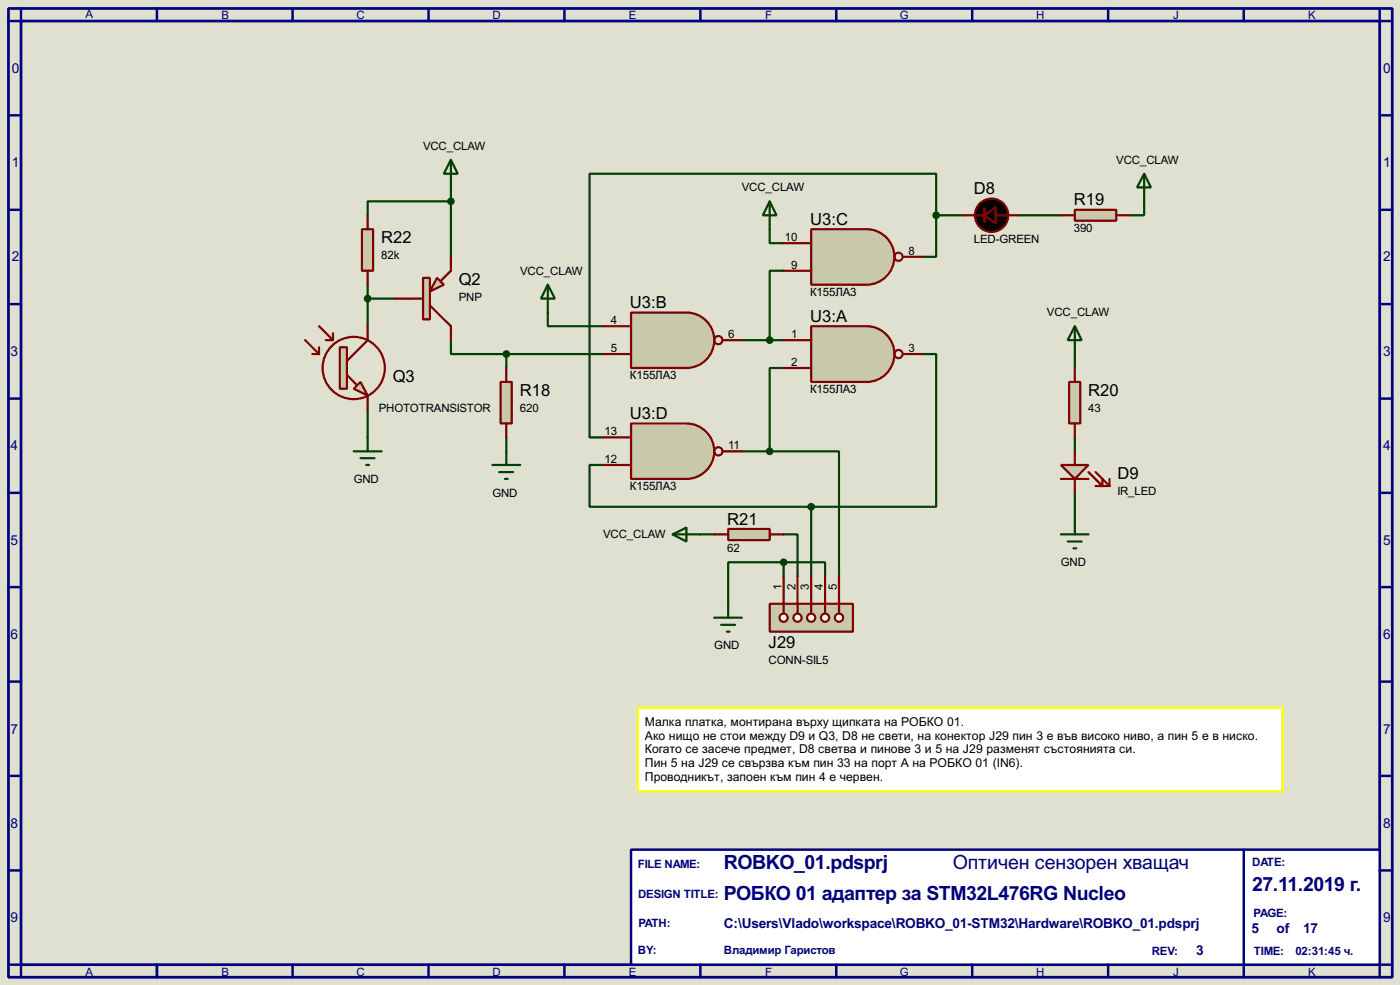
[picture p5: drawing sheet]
<svg xmlns="http://www.w3.org/2000/svg" width="256mm" height="180mm" viewBox="0 0 256 180" stroke-linecap="round" stroke-linejoin="round" font-family="sans-serif">
<path d="M0 0h256.5v180.3h-256.5z" fill="#e0e0d0"/>
<path d="M1.6 1.6h253.5v177.3h-253.5zM3.9 3.9h248.9v172.7h-248.9z" fill="none" stroke="#000080" stroke-width=".5"/>
<path d="M3.9 1.6v2.3h-2.3M28.8 1.6v2.3" fill="none" stroke="#000080" stroke-width=".45"/>
<path d="M115.6 155.5h137.2v21.1h-137.2z" fill="#fff" stroke="#000080" stroke-width=".45"/>
<g fill="none" stroke="#000080" stroke-width=".45">
<path d="M53.6 1.6v2.3M78.5 1.6v2.3M103.4 1.6v2.3M128.3 1.6v2.3M153.2 1.6v2.3M178.1 1.6v2.3M203 1.6v2.3M227.9 1.6v2.3M252.8 1.6v2.3h2.3M1.6 21.1h2.3M1.6 38.4h2.3M252.8 21.1h2.3"/>
<path d="M252.8 38.4h2.3M1.6 55.7h2.3M252.8 55.7h2.3M1.6 73h2.3M252.8 73h2.3M1.6 90.2h2.3M252.8 90.2h2.3M1.6 107.5h2.3M252.8 107.5h2.3M1.6 124.8h2.3M252.8 124.8h2.3M1.6 142h2.3"/>
<path d="M1.6 159.3h2.3M227.9 155.5v23.4M252.8 142h2.3M252.8 159.3h2.3M1.6 176.6h2.3v2.3M28.8 176.6v2.3M53.6 176.6v2.3M78.5 176.6v2.3M103.4 176.6v2.3M128.3 176.6v2.3M153.2 176.6v2.3M178.1 176.6v2.3"/>
<path d="M203 176.6v2.3M255.1 176.6h-2.3v2.3"/>
</g>
<g fill="none" stroke="#004000" stroke-width=".4">
<path d="M82.6 36.9h-15.2v2.5M82.6 34.3v12.7M171.5 39.4v-7.6h-63.5v48.3h2.5M171.5 39.4v7.6h-2.5M171.5 39.4h5.1M186.7 39.4h7.7M209.6 36.9v2.5h-2.5M67.4 52.1v7.6M67.4 54.7h5M100.4 57.2v2.5h10.1M141 42v2.5h2.6M143.6 49.6h-2.6v12.7"/>
<path d="M67.4 75v5.1M82.6 62.3v2.5h10.2M92.8 64.8v2.6M92.8 64.8h17.7M135.9 62.3h7.7M143.6 67.4h-2.6v15.2M169 64.8h2.5v28h-22.9M196.9 64.8v2.6M92.8 80.1v2.5M110.5 85.1h-2.5v7.7h40.6M128.3 97.8h2.6M135.9 82.6h5.1"/>
<path d="M141 82.6h12.7v22.9M143.6 97.8h2.5v7.7M148.6 92.8v12.7M196.9 80.1v2.5M196.9 90.2v5.1M143.6 102.9h-10.2v7.6M143.6 102.9h7.6v2.6M143.6 102.9v2.6"/>
</g>
<path d="M148.6 59.7h10.2a5.1 5.1 0 0 1 5.1 5.1 5.1 5.1 0 0 1-5.1 5.1h-10.2z" fill-rule="evenodd" fill="#c8c8aa" stroke="#800000" stroke-width=".4"/>
<g fill="none" stroke="#800000" stroke-width=".4">
<path d="M143.6 62.3h5M143.6 67.4h5M165.4 64.8h3.6"/>
<circle cx="164.6" cy="64.8" r=".75"/>
</g>
<path d="M115.6 57.2h10.2a5.1 5.1 0 0 1 5.1 5.1 5.1 5.1 0 0 1-5.1 5.1h-10.2z" fill-rule="evenodd" fill="#c8c8aa" stroke="#800000" stroke-width=".4"/>
<g fill="none" stroke="#800000" stroke-width=".4">
<path d="M110.5 59.7h5.1M110.5 64.8h5.1M132.4 62.3h3.5"/>
<circle cx="131.6" cy="62.3" r=".75"/>
</g>
<path d="M148.6 42h10.2a5.1 5.1 0 0 1 5.1 5 5.1 5.1 0 0 1-5.1 5.1h-10.2z" fill-rule="evenodd" fill="#c8c8aa" stroke="#800000" stroke-width=".4"/>
<g fill="none" stroke="#800000" stroke-width=".4">
<path d="M143.6 44.5h5M143.6 49.6h5M165.4 47h3.6"/>
<circle cx="164.6" cy="47" r=".75"/>
</g>
<circle cx="141" cy="62.3" r=".5" fill="#004000" stroke="#004000" stroke-width=".4"/>
<path d="M141 36.9l1.3 2.5h-2.5zM141 36.9v5.1" fill="none" stroke="#004000" stroke-width=".4"/>
<path d="M115.6 77.5h10.2a5.1 5.1 0 0 1 5.1 5.1 5.1 5.1 0 0 1-5.1 5.1h-10.2z" fill-rule="evenodd" fill="#c8c8aa" stroke="#800000" stroke-width=".4"/>
<g fill="none" stroke="#800000" stroke-width=".4">
<path d="M110.5 80.1h5.1M110.5 85.1h5.1M132.4 82.6h3.5"/>
<circle cx="131.6" cy="82.6" r=".75"/>
</g>
<g fill="#004000" stroke="#004000" stroke-width=".4">
<circle cx="141" cy="82.6" r=".5"/>
<circle cx="148.6" cy="92.8" r=".5"/>
</g>
<path d="M100.4 52.1l1.3 2.6h-2.6zM100.4 52.1v5.1" fill="none" stroke="#004000" stroke-width=".4"/>
<path d="M91.7 69.9h2.1v7.6h-2.1z" fill="#c8c8aa" stroke="#800000" stroke-width=".4"/>
<path d="M176.6 39.4h3.8M180.4 38.2v2.5M182.4 39.4h4.3M92.8 67.4v2.5M92.8 77.5v2.6" fill="none" stroke="#800000" stroke-width=".4"/>
<path d="M90.2 85.1h5.1M91.5 86.4h2.5M92.5 87.7h.5M92.8 82.6v2.5" fill="none" stroke="#004000" stroke-width=".4"/>
<g fill="#004000" stroke="#004000" stroke-width=".4">
<circle cx="92.7" cy="64.8" r=".5"/>
<circle cx="171.5" cy="39.4" r=".5"/>
</g>
<g fill="#000" stroke="#800000" stroke-width=".4">
<path d="M180.4 39.4l2-1.5v3z"/>
<circle cx="181.6" cy="39.4" r="3.1"/>
</g>
<path d="M196.9 38.4h7.6v2h-7.6z" fill="#c8c8aa" stroke="#800000" stroke-width=".4"/>
<path d="M194.4 39.4h2.5M204.5 39.4h2.6" fill="none" stroke="#800000" stroke-width=".4"/>
<path d="M209.6 31.8l1.3 2.5h-2.6zM209.6 31.8v5.1" fill="none" stroke="#004000" stroke-width=".4"/>
<path d="M194.4 85.1h5l-2.5 2.6z" fill="#c8c8aa" stroke="#800000" stroke-width=".4"/>
<path d="M194.4 87.7h5M196.9 82.6v2.5M196.9 87.7v2.5M199.4 86.4l2.6 2.6v-1.3M200.7 86.4l2.6 2.6M200.7 89h2.6M203.3 87.7v1.3" fill="none" stroke="#800000" stroke-width=".4"/>
<path d="M195.9 69.9h2v7.6h-2z" fill="#c8c8aa" stroke="#800000" stroke-width=".4"/>
<path d="M196.9 67.4v2.5M196.9 77.5v2.6" fill="none" stroke="#800000" stroke-width=".4"/>
<path d="M196.9 59.7l1.3 2.6h-2.6zM196.9 59.7v5.1M194.4 97.8h5M195.6 99.1h2.6M196.9 95.3v2.5M130.9 113.1h5M132.1 114.4h2.6M133.2 115.6h.5M133.4 110.5v2.6M196.7 100.4h.5" fill="none" stroke="#004000" stroke-width=".4"/>
<path d="M133.4 96.8h7.6v2.1h-7.6z" fill="#c8c8aa" stroke="#800000" stroke-width=".4"/>
<path d="M130.9 97.8h2.5M141 97.8h2.6" fill="none" stroke="#800000" stroke-width=".4"/>
<path d="M82.6 29.3l1.3 2.5h-2.6zM82.6 29.3v5M123.2 97.8l2.6-1.2v2.5zM123.2 97.8h5.1" fill="none" stroke="#004000" stroke-width=".4"/>
<path d="M66.3 42h2.1v7.6h-2.1z" fill="#c8c8aa" stroke="#800000" stroke-width=".4"/>
<path d="M67.4 39.4v2.6M67.4 49.6v2.5" fill="none" stroke="#800000" stroke-width=".4"/>
<circle cx="82.6" cy="36.9" r=".5" fill="#004000" stroke="#004000" stroke-width=".4"/>
<path d="M64.8 71.2l1.3-1.3 1.3 2.5z" fill="#c8c8aa" stroke="#800000" stroke-width=".4"/>
<path d="M62.3 63.6h1.3v7.6h-1.3z" fill="#c8c8aa" stroke="#800000" stroke-width=".4"/>
<g fill="none" stroke="#800000" stroke-width=".4">
<path d="M58.5 59.7l2.5 2.6M67.4 59.7v2.6l-3.8 3.8M55.9 62.3l2.6 2.5M57.2 64.8h1.3M58.5 63.6v1.2M59.7 62.3h1.3M61 61v1.3M63.6 68.6l1.7 1.8M67.4 72.4v2.6"/>
<circle cx="64.8" cy="67.4" r="5.7"/>
</g>
<circle cx="67.3" cy="54.7" r=".5" fill="#004000" stroke="#004000" stroke-width=".4"/>
<path d="M64.8 82.6h5.1M66.1 83.9h2.5M67.1 85.1h.5M67.4 80.1v2.5" fill="none" stroke="#004000" stroke-width=".4"/>
<path d="M116.9 129.6h118.1v15.2h-118.1z" fill="#fff" stroke="#ff0" stroke-width=".4"/>
<path d="M141 110.5h15.3v5.1h-15.3z" fill="#c8c8aa" stroke="#800000" stroke-width=".4"/>
<path d="M143.6 110.5v1.8" fill="none" stroke="#800000" stroke-width=".4"/>
<circle cx="143.5" cy="113.1" r=".75" fill="#feffff" stroke="#800000" stroke-width=".4"/>
<path d="M146.1 110.5v1.8" fill="none" stroke="#800000" stroke-width=".4"/>
<circle cx="146.1" cy="113.1" r=".75" fill="#feffff" stroke="#800000" stroke-width=".4"/>
<path d="M148.6 110.5v1.8" fill="none" stroke="#800000" stroke-width=".4"/>
<circle cx="148.6" cy="113.1" r=".75" fill="#feffff" stroke="#800000" stroke-width=".4"/>
<path d="M151.2 110.5v1.8" fill="none" stroke="#800000" stroke-width=".4"/>
<circle cx="151.1" cy="113.1" r=".75" fill="#feffff" stroke="#800000" stroke-width=".4"/>
<path d="M153.7 110.5v1.8" fill="none" stroke="#800000" stroke-width=".4"/>
<circle cx="153.7" cy="113.1" r=".75" fill="#feffff" stroke="#800000" stroke-width=".4"/>
<path d="M143.6 105.5v5M146.1 105.5v5M148.6 105.5v5M151.2 105.5v5M153.7 105.5v5" fill="none" stroke="#800000" stroke-width=".4"/>
<circle cx="143.5" cy="102.9" r=".5" fill="#004000" stroke="#004000" stroke-width=".4"/>
<path d="M80.1 50.9l1.2 1.2-2.5 1.3z" fill="#c8c8aa" stroke="#800000" stroke-width=".4"/>
<path d="M77.5 50.9h1.3v7.6h-1.3z" fill="#c8c8aa" stroke="#800000" stroke-width=".4"/>
<path d="M72.4 54.7h5.1M78.8 55.9l3.8 3.8v2.6M82.6 47v2.6l-1.8 1.8" fill="none" stroke="#800000" stroke-width=".4"/>
<g font-size="4" fill="#000080">
<text x="132.6" y="159.1">ROBKO_01.pdsprj</text>
<text x="174.6" y="159.1">Оптичен сензорен хващач</text>
<text x="132.6" y="164.8">РОБКО 01 адаптер за STM32L476RG Nucleo</text>
<text x="229.4" y="163.1">27.11.2019 г.</text>
</g>
<g font-size="3.4">
<text x="178.4" y="35.6">D8</text>
<text x="148.4" y="41.2">U3:C</text>
<text x="196.7" y="37.6">R19</text>
<text x="69.9" y="44.5">R22</text>
<text x="84.1" y="52.1">Q2</text>
<text x="115.4" y="56.4">U3:B</text>
<text x="148.4" y="58.9">U3:A</text>
<text x="72" y="69.9">Q3</text>
<text x="95.2" y="72.5">R18</text>
<text x="115.4" y="76.7">U3:D</text>
<text x="199.4" y="72.5">R20</text>
<text x="204.7" y="87.7">D9</text>
<text x="133.2" y="96">R21</text>
<text x="140.8" y="118.6">J29</text>
</g>
<g font-size="2.8" fill="#000080">
<text x="2.2" y="13.4">0</text>
<text x="253.4" y="13.4">0</text>
<text x="2.2" y="30.6">1</text>
<text x="253.4" y="30.6">1</text>
<text x="2.2" y="47.9">2</text>
<text x="253.4" y="47.9">2</text>
<text x="1.9" y="65.2">3</text>
<text x="253.4" y="65.2">3</text>
<text x="1.9" y="82.4">4</text>
<text x="253.4" y="82.4">4</text>
<text x="1.9" y="99.7">5</text>
<text x="253.4" y="99.7">5</text>
<text x="1.9" y="117">6</text>
<text x="253.4" y="117">6</text>
<text x="1.9" y="134.3">7</text>
<text x="253.4" y="134.3">7</text>
<text x="1.9" y="151.5">8</text>
<text x="253.4" y="151.5">8</text>
<text x="1.9" y="168.8">9</text>
<text x="132.6" y="169.8">C:\Users\Vlado\workspace\ROBKO_01-STM32\Hardware\ROBKO_01.pdsprj</text>
<text x="229.3" y="170.8">5</text>
<text x="233.9" y="170.8">of</text>
<text x="238.7" y="170.8">17</text>
<text x="253.4" y="168.8">9</text>
<text x="219.1" y="174.9">3</text>
</g>
<g font-size="2.5">
<text x="118.2" y="132.9">Малка платка, монтирана върху щипката на РОБКО 01.</text>
<text x="118.2" y="137.9">Когато се засече предмет, D8 светва и пинове 3 и 5 на J29 разменят състоянията си.</text>
<text x="118.2" y="135.4">Ако нищо не стои между D9 и Q3, D8 не свети, на конектор J29 пин 3 е във високо ниво, а пин 5 е в ниско.</text>
<text x="118.2" y="143">Проводникът, запоен към пин 4 е червен.</text>
<text x="118.2" y="140.5">Пин 5 на J29 се свързва към пин 33 на порт А на РОБКО 01 (IN6).</text>
</g>
<g font-size="2.4" fill="#000080">
<text x="15.7" y="3.2">A</text>
<text x="40.6" y="3.5">B</text>
<text x="65.3" y="3.5">C</text>
<text x="90.2" y="3.5">D</text>
<text x="115.2" y="3.5">E</text>
<text x="140.2" y="3.5">F</text>
<text x="164.9" y="3.5">G</text>
<text x="189.8" y="3.5">H</text>
<text x="214.9" y="3.5">J</text>
<text x="239.7" y="3.5">K</text>
<text x="116.9" y="158.9">FILE NAME:</text>
<text x="229.4" y="158.4">DATE:</text>
<text x="116.9" y="164.3">DESIGN TITLE:</text>
<text x="229.7" y="167.8">PAGE:</text>
<text x="117" y="169.7">PATH:</text>
<text x="15.7" y="178.6">A</text>
<text x="40.6" y="178.6">B</text>
<text x="65.3" y="178.6">C</text>
<text x="90.2" y="178.6">D</text>
<text x="115.2" y="178.6">E</text>
<text x="116.9" y="174.7">BY:</text>
<text x="132.6" y="174.7">Владимир Гаристов</text>
<text x="140.2" y="178.6">F</text>
<text x="164.9" y="178.6">G</text>
<text x="189.8" y="178.6">H</text>
<text x="211" y="174.7">REV:</text>
<text x="214.9" y="178.6">J</text>
<text x="229.7" y="174.7">TIME:</text>
<text x="237.3" y="174.7">02:31:45 ч.</text>
<text x="239.7" y="178.6">K</text>
</g>
<g font-size="2.4">
<text x="77.5" y="27.4">VCC_CLAW</text>
<text x="204.5" y="30">VCC_CLAW</text>
<text x="135.9" y="35">VCC_CLAW</text>
<text x="69.9" y="47.4">82k</text>
<text x="143.8" y="44.1">10</text>
<text x="166.4" y="46.6">8</text>
<text x="178.4" y="44.6">LED-GREEN</text>
<text x="196.7" y="42.5">390</text>
<text x="95.3" y="50.3">VCC_CLAW</text>
<text x="145" y="49.2">9</text>
<text x="84.1" y="55">PNP</text>
<text x="111.9" y="59.3">4</text>
<text x="148.4" y="54.2">К155ЛА3</text>
<text x="191.8" y="57.9">VCC_CLAW</text>
<text x="111.9" y="64.4">5</text>
<text x="133.4" y="61.9">6</text>
<text x="145" y="61.9">1</text>
<text x="166.4" y="64.4">3</text>
<text x="115.4" y="69.5">К155ЛА3</text>
<text x="145" y="67">2</text>
<text x="148.4" y="72">К155ЛА3</text>
<text x="69.4" y="75.4">PHOTOTRANSISTOR</text>
<text x="95.2" y="75.4">620</text>
<text x="199.4" y="75.4">43</text>
<text x="110.8" y="79.7">13</text>
<text x="133.4" y="82.2">11</text>
<text x="64.8" y="88.4">GND</text>
<text x="110.8" y="84.7">12</text>
<text x="115.4" y="89.8">К155ЛА3</text>
<text x="90.2" y="90.9">GND</text>
<text x="204.7" y="90.7">IR_LED</text>
<text x="110.5" y="98.5">VCC_CLAW</text>
<text x="133.2" y="101">62</text>
<text x="143.2" y="108" transform="rotate(-90 143.2 108)">1</text>
<text x="153.3" y="108" transform="rotate(-90 153.3 108)">5</text>
<text x="194.4" y="103.6">GND</text>
<text x="145.7" y="108" transform="rotate(-90 145.7 108)">2</text>
<text x="148.2" y="108" transform="rotate(-90 148.2 108)">3</text>
<text x="150.8" y="108" transform="rotate(-90 150.8 108)">4</text>
<text x="130.9" y="118.9">GND</text>
<text x="140.8" y="121.5">CONN-SIL5</text>
</g>
</svg>
